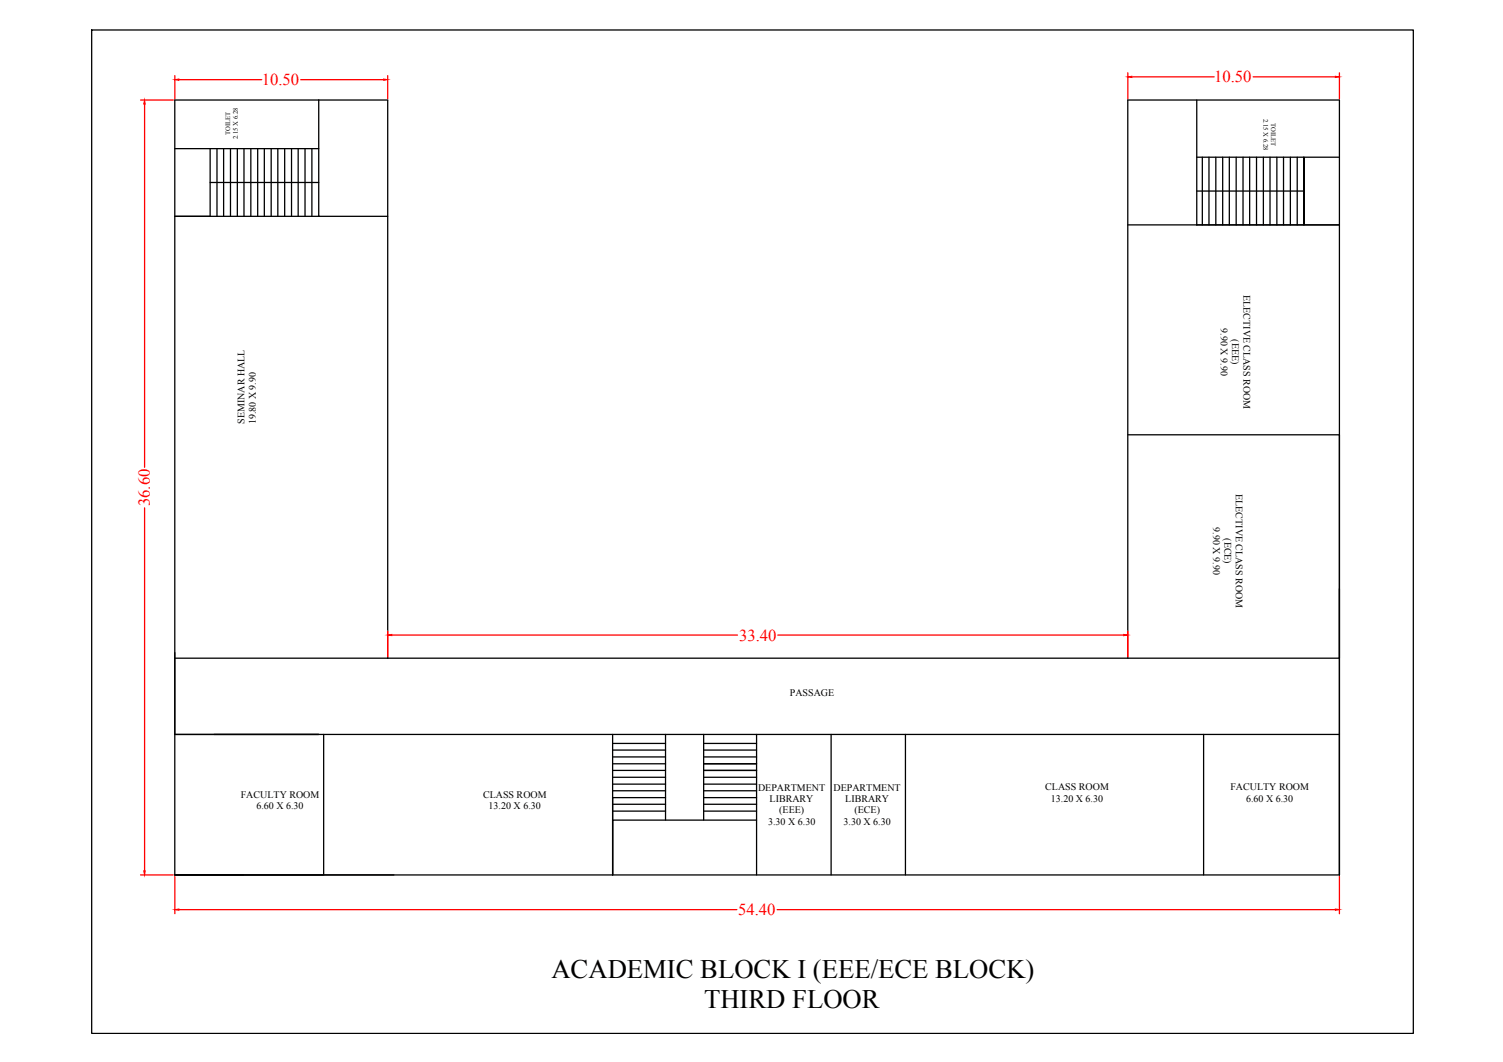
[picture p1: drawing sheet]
<svg xmlns="http://www.w3.org/2000/svg" width="297mm" height="210mm" viewBox="0 0 297 210" stroke-linecap="round" stroke-linejoin="round" font-family="sans-serif">
<!-- layer: 0 -->
<g fill="none" stroke="#000" stroke-width=".25">
<path d="M18.1 5.9h261.2v198.4h-261.2zM63 19.8v23h13.6M236.5 19.8v24.7M34.5 29.4h28.5M41.5 29.4v13.4M41.5 36.1h21.5M42.9 29.4v13.4M44.2 29.4v13.4M45.6 29.4v13.4M46.9 29.4v13.4M48.2 29.4v13.4M49.6 29.4v13.4"/>
<path d="M50.9 29.4v13.4M52.2 29.4v13.4M53.6 29.4v13.4M54.9 29.4v13.4M56.3 29.4v13.4M57.6 29.4v13.4M58.9 29.4v13.4M60.3 29.4v13.4M61.6 29.4v13.4M236.5 31.1h28.2M236.5 37.8h21.2M237.6 31.1v13.4"/>
<path d="M238.9 31.1v13.4M240.3 31.1v13.4M241.6 31.1v13.4M243 31.1v13.4M244.3 31.1v13.4M245.7 31.1v13.4M247 31.1v13.4M248.3 31.1v13.4M249.7 31.1v13.4M251 31.1v13.4M252.3 31.1v13.4M253.7 31.1v13.4"/>
<path d="M255 31.1v13.4M256.4 31.1v13.4M34.5 42.8h28.5M222.9 44.5h41.8M257.7 44.5v-13.4v13.4M222.9 85.9h41.8v44.2h-188.1M34.5 130.1h42.1M76.6 130.1v-110.3h-42.1v153.1M222.9 130.1v-110.3h41.8v125.4M63 145.2h-28.5h230.2M64 145.2v27.7h-29.5M121.1 145.2v27.7"/>
<path d="M121.1 159h10.4M121.1 156.3h10.4M121.1 155h10.4M121.1 153.6h10.4M121.1 152.3h10.4M121.1 151h10.4M121.1 149.6h10.4M121.1 148.3h10.4M121.1 146.9h10.4M131.5 157.6h-10.4v15.3M131.5 145.2v16.9M139.1 159h10.4"/>
<path d="M139.1 156.3h10.4M139.1 155h10.4M139.1 153.6h10.4M139.1 152.3h10.4M139.1 151h10.4M139.1 149.6h10.4M139.1 148.3h10.4M139.1 146.9h10.4M139.1 157.6h10.4M139.1 145.2v16.9M149.5 145.2v27.7M164.3 145.2v27.7"/>
<path d="M178.9 145.2v27.7M237.9 145.2v27.7M264.7 144.9v28v-27.7M34.5 172.9h230.2M121.1 160.3h10.4M139.1 160.3h10.4M149.5 162.1h-28.4v10.8"/>
</g>
<!-- layer: 3.05 -->
<g fill="none" stroke="#f00" stroke-width=".25">
<path d="M27.8 19.8h6.4M34.5 14.9v4.6M35.3 15.7h16.4M59.4 15.7h16.4M76.6 14.9v4.6M222.9 14.4v5.1M223.7 15.2h16.2M247.7 15.2h16.2M264.7 14.4v5.1M28.6 20.6v71.8M28.6 100.4v71.7M76.6 124.7v5.1"/>
<path d="M77.4 125.5h68.4M153.7 125.5h68.4M222.9 124.7v5.1M27.8 172.9h6.4M34.5 173.2v7.4M35.3 179.8h110.3M153.6 179.8h110.3M264.7 173.2v7.4"/>
</g>
<g fill="#f00" stroke="#f00" stroke-width=".2">
<path d="M34.5 179.8l.8-.1v.2z"/>
<path d="M263.9 179.7l.8 .1-.8 .1z"/>
<path d="M28.6 19.8l.1 .8h-.3z"/>
<path d="M28.4 172.1h.3l-.1 .8z"/>
<path d="M76.6 125.5l.8-.1v.2z"/>
<path d="M222.1 125.4l.8 .1-.8 .1z"/>
<path d="M34.5 15.7l.8-.1v.3z"/>
<path d="M75.8 15.6l.8 .1-.8 .2z"/>
<path d="M222.9 15.2l.8-.1v.2z"/>
<path d="M263.9 15.1l.8 .1-.8 .1z"/>
</g>
<g font-size="5.3">
<text x="109" y="193.3">ACADEMIC BLOCK I (EEE/ECE BLOCK)</text>
<text x="139.1" y="199.3">THIRD FLOOR</text>
</g>
<g font-size="3.3" fill="#f00">
<text x="51.7" y="16.8">10.50</text>
<text x="239.9" y="16.3">10.50</text>
<text x="29.6" y="100.1" transform="rotate(-90 29.6 100.1)">36.60</text>
<text x="146" y="126.6">33.40</text>
<text x="145.9" y="180.9">54.40</text>
</g>
<g font-size="2">
<text x="245.7" y="58.3" transform="rotate(90 245.7 58.3)">ELECTIVE CLASS ROOM</text>
<text x="241.3" y="64.9" transform="rotate(90 241.3 64.9)">9.90 X 9.90</text>
<text x="243.5" y="67.1" transform="rotate(90 243.5 67.1)">(EEE)</text>
<text x="48.3" y="83.7" transform="rotate(-90 48.3 83.7)">SEMINAR HALL</text>
<text x="50.5" y="83.9" transform="rotate(-90 50.5 83.9)">19.80 X 9.90</text>
<text x="244.2" y="97.7" transform="rotate(90 244.2 97.7)">ELECTIVE CLASS ROOM</text>
<text x="239.7" y="104.2" transform="rotate(90 239.7 104.2)">9.90 X 9.90</text>
<text x="242" y="106.4" transform="rotate(90 242 106.4)">(ECE)</text>
<text x="156.1" y="137.5">PASSAGE</text>
<text x="47.6" y="157.6">FACULTY ROOM</text>
<text x="50.7" y="159.9">6.60 X 6.30</text>
<text x="95.5" y="157.6">CLASS ROOM</text>
<text x="96.6" y="159.9">13.20 X 6.30</text>
<text x="149.8" y="156.3">DEPARTMENT</text>
<text x="152.1" y="158.5">LIBRARY</text>
<text x="154" y="160.8">(EEE)</text>
<text x="164.7" y="156.3">DEPARTMENT</text>
<text x="167" y="158.5">LIBRARY</text>
<text x="168.9" y="160.8">(ECE)</text>
<text x="206.6" y="156.2">CLASS ROOM</text>
<text x="207.7" y="158.5">13.20 X 6.30</text>
<text x="243.2" y="156.2">FACULTY ROOM</text>
<text x="246.3" y="158.5">6.60 X 6.30</text>
<text x="151.8" y="163">3.30 X 6.30</text>
<text x="166.7" y="163">3.30 X 6.30</text>
</g>
<g font-size="1.3">
<text x="249.7" y="23.5" transform="rotate(90 249.7 23.5)">2.15 X 6.28</text>
<text x="45.5" y="26.7" transform="rotate(-90 45.5 26.7)">TOILET</text>
<text x="47" y="27.5" transform="rotate(-90 47 27.5)">2.15 X 6.28</text>
<text x="251.2" y="24.3" transform="rotate(90 251.2 24.3)">TOILET</text>
</g>
</svg>
